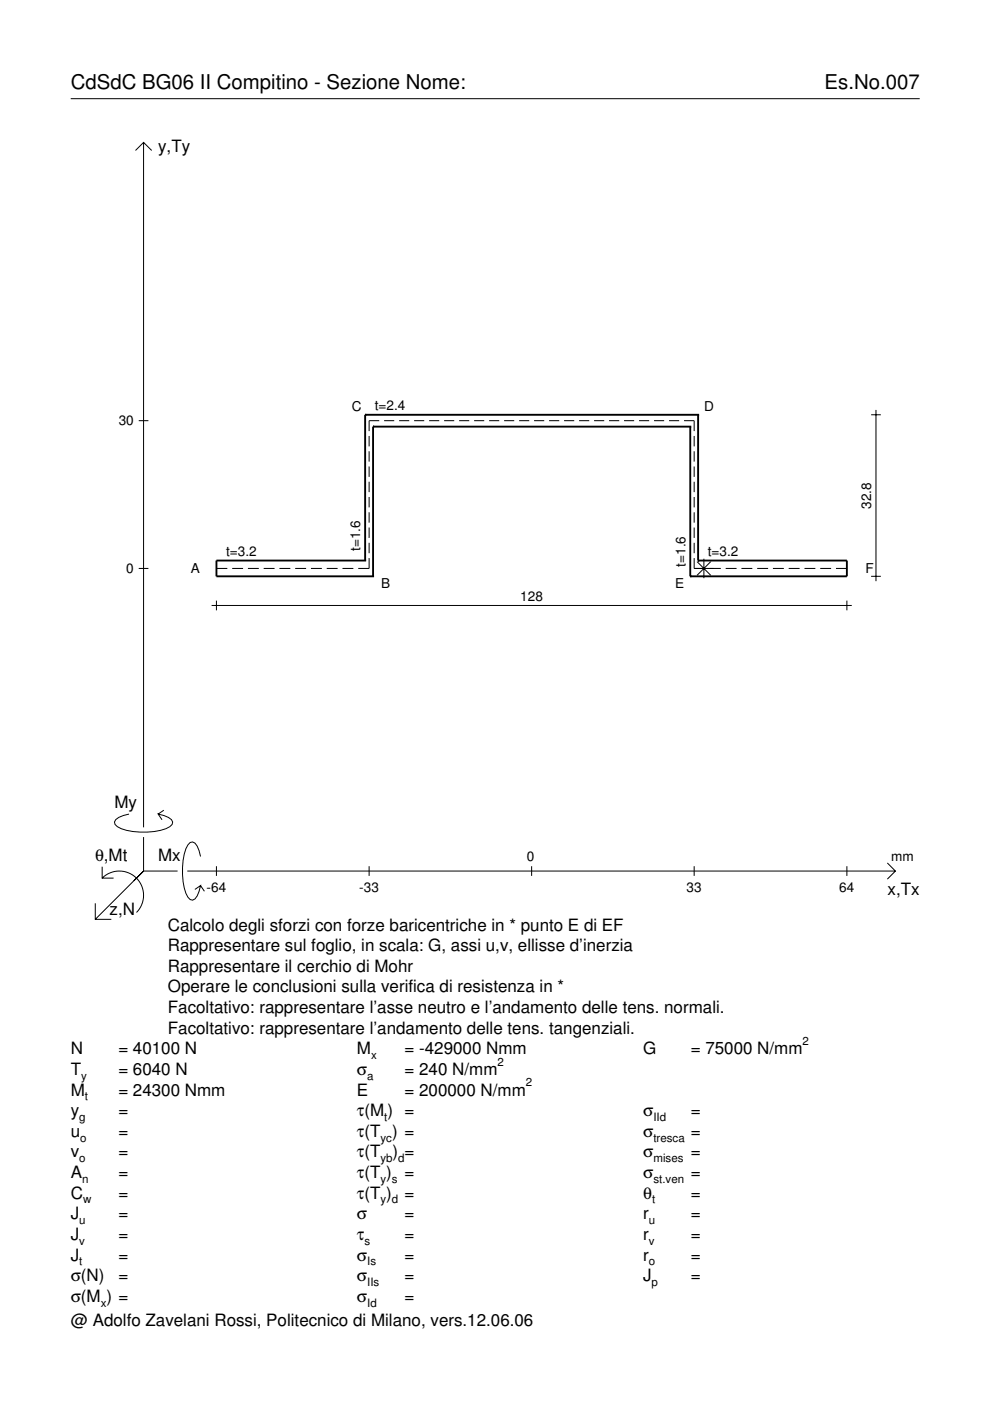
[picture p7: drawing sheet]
<svg xmlns="http://www.w3.org/2000/svg" width="210mm" height="297mm" viewBox="0 0 210 297" stroke-linecap="round" stroke-linejoin="round" font-family="sans-serif">
<g fill="none" stroke="#000" stroke-width=".21">
<path d="M15 20.9h180M28.7 31.9l1.7-1.7 1.8 1.7M30.4 30.2v145.2M29.4 89.2h2.1M78.3 92.4v2.2M78.3 95.7v2.2M78.3 98.9v2.2M80.4 89.2h-2.1v2.2M81.4 89.2h2.2M84.6 89.2h2.2M87.8 89.2h2.1M91 89.2h2.1"/>
<path d="M94.2 89.2h2.1M97.3 89.2h2.2M100.5 89.2h2.2M103.7 89.2h2.1M106.9 89.2h2.1M110.1 89.2h2.1M113.2 89.2h2.2M116.4 89.2h2.2M119.6 89.2h2.1M122.8 89.2h2.1M126 89.2h2.1M129.1 89.2h2.2"/>
<path d="M132.3 89.2h2.2M135.5 89.2h2.1M138.7 89.2h2.1M141.8 89.2h2.2M145 89.2h2.2v2.2M147.2 92.4v2.2M147.2 95.7v2.2M147.2 98.9v2.2M184.7 87.9h2.1M185.7 86.9v36.3M78.3 118.3v2.2h-2.4M78.3 102.1v2.2"/>
<path d="M78.3 105.4v2.2M78.3 108.6v2.2M78.3 111.8v2.3M78.3 115.1v2.2M147.2 118.3v2.2h5.6M147.2 102.1v2.2M147.2 105.4v2.2M147.2 108.6v2.2M147.2 111.8v2.3M147.2 115.1v2.2M147.8 119.1l2.9 2.9M149.2 118.5v4.1"/>
<path d="M150.7 119.1l-2.9 2.9M29.4 120.5h2.1M44.9 128.4h135.7M45.9 120.5h2.3M45.9 127.3v2.1M49.2 120.5h2.3M52.6 120.5h2.3M55.9 120.5h2.3M59.2 120.5h2.4M62.6 120.5h2.3M65.9 120.5h2.3M69.3 120.5h2.3"/>
<path d="M72.6 120.5h2.3M153.9 120.5h2.3M157.2 120.5h2.3M160.5 120.5h2.4M163.9 120.5h2.3M167.2 120.5h2.3M170.6 120.5h2.3M173.9 120.5h2.3M177.2 120.5h2.4M179.6 127.3v2.1M184.7 122.2h2.1M27.3 172.6a3.6 3.6 0 0 0-3 1.7l.1 .5a5.7 5.7 0 0 0 3.8 1.5 13.3 13.3 0 0 0 7.8-1l.5-.5 .1-.5a3.6 3.6 0 0 0-3.1-1.7l.8 1.2"/>
<path d="M30.4 177.5v7.2M34.7 171.8l-1.2 .8M20.2 191.5v3.4h3.4M21.7 186.2a5.1 5.1 0 0 1 7.2 0 5.1 5.1 0 0 1 0 7.3M21.7 183.8v2.4h2.4M30.4 184.7l-10.2 10.2M30.4 184.7l-2 2M30.4 184.7h7.2M39.7 184.7h150.1M42.5 181.6a3.6 3.6 0 0 0-1.7-3.1l-.5 .1a5.7 5.7 0 0 0-1.5 3.8 13.3 13.3 0 0 0 1 7.8l.5 .5 .5 .2a3.6 3.6 0 0 0 1.7-3.1l-1.2 .8M42.5 187.8l.8 1.2M45.9 183.7v2"/>
<path d="M78.3 183.7v2M112.7 183.7v2M147.2 183.7v2M179.6 183.7v2M188.1 183l1.7 1.7-1.7 1.7"/>
</g>
<g fill="none" stroke="#000" stroke-width=".4">
<path d="M77.4 87.9h.1M77.4 87.9v31M77.4 87.9h70.6M79.1 90.5h.1M79.1 90.5v31.7M79.1 90.5h67.2M146.3 90.5h.1M146.3 90.5v31.7M148 87.9h.1M148 87.9v31M77.4 118.9h.1M77.4 118.9h-31.5v3.3h33.2"/>
<path d="M148 118.9h.1M148 118.9h31.6v3.3h-33.3M79.1 122.2h.1M146.3 122.2h.1"/>
</g>
<g font-size="4.3">
<text x="15" y="18.9">CdSdC BG06 II Compitino - Sezione Nome:</text>
<text x="174.8" y="18.9">Es.No.007</text>
</g>
<g font-size="3.6">
<text x="33.5" y="32.3">y,Ty</text>
<text x="24.3" y="171.3">My</text>
<text x="20.1" y="182.6">θ,Mt</text>
<text x="33.5" y="182.6">Mx</text>
<text x="188.2" y="189.8">x,Tx</text>
<text x="23.2" y="193.9">z,N</text>
<text x="35.6" y="197.3">Calcolo degli sforzi con forze baricentriche in * punto E di EF</text>
<text x="35.6" y="201.7">Rappresentare sul foglio, in scala: G, assi u,v, ellisse d’inerzia</text>
<text x="35.6" y="206">Rappresentare il cerchio di Mohr</text>
<text x="35.6" y="210.4">Operare le conclusioni sulla verifica di resistenza in *</text>
<text x="35.6" y="214.8">Facoltativo: rappresentare l’asse neutro e l’andamento delle tens. normali.</text>
<text x="35.6" y="219.2">Facoltativo: rappresentare l’andamento delle tens. tangenziali.</text>
<text x="15" y="223.5">N</text>
<text x="15" y="227.9">T</text>
<text x="25.1" y="227.9">= 6040 N</text>
<text x="25.1" y="223.5">= 40100 N</text>
<text x="75.7" y="223.5">M</text>
<text x="75.7" y="227.9">σ</text>
<text x="85.8" y="223.5">= -429000 Nmm</text>
<text x="85.8" y="227.9">= 240 N/mm</text>
<text x="136.4" y="223.5">G</text>
<text x="146.5" y="223.5">= 75000 N/mm</text>
<text x="15" y="232.3">M</text>
<text x="25.1" y="232.3">= 24300 Nmm</text>
<text x="75.7" y="232.3">E</text>
<text x="85.8" y="232.3">= 200000 N/mm</text>
<text x="15" y="236.7">y</text>
<text x="25.1" y="236.7">=</text>
<text x="75.7" y="236.7">τ(M ) =</text>
<text x="136.4" y="236.7">σ</text>
<text x="146.5" y="236.7">=</text>
<text x="15" y="241">u</text>
<text x="15" y="245.4">v</text>
<text x="25.1" y="241">=</text>
<text x="25.1" y="245.4">=</text>
<text x="75.7" y="245.4">τ(T</text>
<text x="75.7" y="241">τ(T ) =</text>
<text x="83.3" y="245.4">) =</text>
<text x="136.4" y="241">σ</text>
<text x="136.4" y="245.4">σ</text>
<text x="146.5" y="241">=</text>
<text x="146.5" y="245.4">=</text>
<text x="15" y="249.8">A</text>
<text x="25.1" y="249.8">=</text>
<text x="75.7" y="249.8">τ(T )</text>
<text x="85.8" y="249.8">=</text>
<text x="136.4" y="249.8">σ</text>
<text x="146.5" y="249.8">=</text>
<text x="15" y="254.2">C</text>
<text x="25.1" y="254.2">=</text>
<text x="75.7" y="254.2">τ(T )</text>
<text x="85.8" y="254.2">=</text>
<text x="136.4" y="254.2">θ</text>
<text x="146.5" y="254.2">=</text>
<text x="15" y="258.5">J</text>
<text x="15" y="262.9">J</text>
<text x="25.1" y="258.5">=</text>
<text x="25.1" y="262.9">=</text>
<text x="75.7" y="258.5">σ</text>
<text x="75.7" y="262.9">τ</text>
<text x="85.8" y="258.5">=</text>
<text x="85.8" y="262.9">=</text>
<text x="136.4" y="258.5">r</text>
<text x="136.4" y="262.9">r</text>
<text x="146.5" y="258.5">=</text>
<text x="146.5" y="262.9">=</text>
<text x="15" y="267.3">J</text>
<text x="25.1" y="267.3">=</text>
<text x="75.7" y="267.3">σ</text>
<text x="85.8" y="267.3">=</text>
<text x="136.4" y="267.3">r</text>
<text x="146.5" y="267.3">=</text>
<text x="15" y="271.7">σ(N)</text>
<text x="25.1" y="271.7">=</text>
<text x="75.7" y="271.7">σ</text>
<text x="85.8" y="271.7">=</text>
<text x="136.4" y="271.7">J</text>
<text x="146.5" y="271.7">=</text>
<text x="15" y="276">σ(M ) =</text>
<text x="15" y="281.2">@ Adolfo Zavelani Rossi, Politecnico di Milano, vers.12.06.06</text>
<text x="75.7" y="276">σ</text>
<text x="85.8" y="276">=</text>
</g>
<g font-size="2.9">
<text x="74.6" y="87.2">C</text>
<text x="79.5" y="86.9">t=2.4</text>
<text x="149.3" y="87.2">D</text>
<text x="25.2" y="90.2">30</text>
<text x="184.7" y="107.9" transform="rotate(-90 184.7 107.9)">32.8</text>
<text x="47.9" y="117.8">t=3.2</text>
<text x="76.4" y="116.8" transform="rotate(-90 76.4 116.8)">t=1.6</text>
<text x="150.1" y="117.8">t=3.2</text>
<text x="26.8" y="121.5">0</text>
<text x="40.4" y="121.4">A</text>
<text x="80.8" y="124.7">B</text>
<text x="143.1" y="124.7">E</text>
<text x="145.3" y="120.1" transform="rotate(-90 145.3 120.1)">t=1.6</text>
<text x="183.5" y="121.4">F</text>
<text x="110.3" y="127.3">128</text>
<text x="111.7" y="182.6">0</text>
<text x="189" y="182.6">mm</text>
<text x="43.8" y="189.1">-64</text>
<text x="76.2" y="189.1">-33</text>
<text x="145.6" y="189.1">33</text>
<text x="178" y="189.1">64</text>
</g>
<g font-size="2.4">
<text x="170.2" y="221.5">2</text>
<text x="78.7" y="224.5">x</text>
<text x="105.5" y="225.9">2</text>
<text x="17.2" y="228.9">y</text>
<text x="18" y="233.3">t</text>
<text x="77.9" y="228.9">a</text>
<text x="111.5" y="230.3">2</text>
<text x="16.8" y="237.7">g</text>
<text x="81.5" y="237.7">t</text>
<text x="138.5" y="237.7">IId</text>
<text x="17" y="242">o</text>
<text x="80.7" y="242">yc</text>
<text x="138.5" y="242">tresca</text>
<text x="16.8" y="246.4">o</text>
<text x="17.4" y="250.8">n</text>
<text x="80.7" y="246.4">yb d</text>
<text x="80.7" y="250.8">y s</text>
<text x="138.5" y="246.4">mises</text>
<text x="138.5" y="250.8">st.ven</text>
<text x="17.6" y="255.2">w</text>
<text x="80.7" y="255.2">y d</text>
<text x="138.2" y="255.2">t</text>
<text x="16.8" y="259.5">u</text>
<text x="16.8" y="263.9">v</text>
<text x="77.3" y="263.9">s</text>
<text x="137.6" y="259.5">u</text>
<text x="137.6" y="263.9">v</text>
<text x="16.8" y="268.3">t</text>
<text x="77.9" y="268.3">Is</text>
<text x="137.6" y="268.3">o</text>
<text x="77.9" y="272.7">IIs</text>
<text x="138.2" y="272.7">p</text>
<text x="21.4" y="277">x</text>
<text x="77.9" y="277">Id</text>
</g>
</svg>
